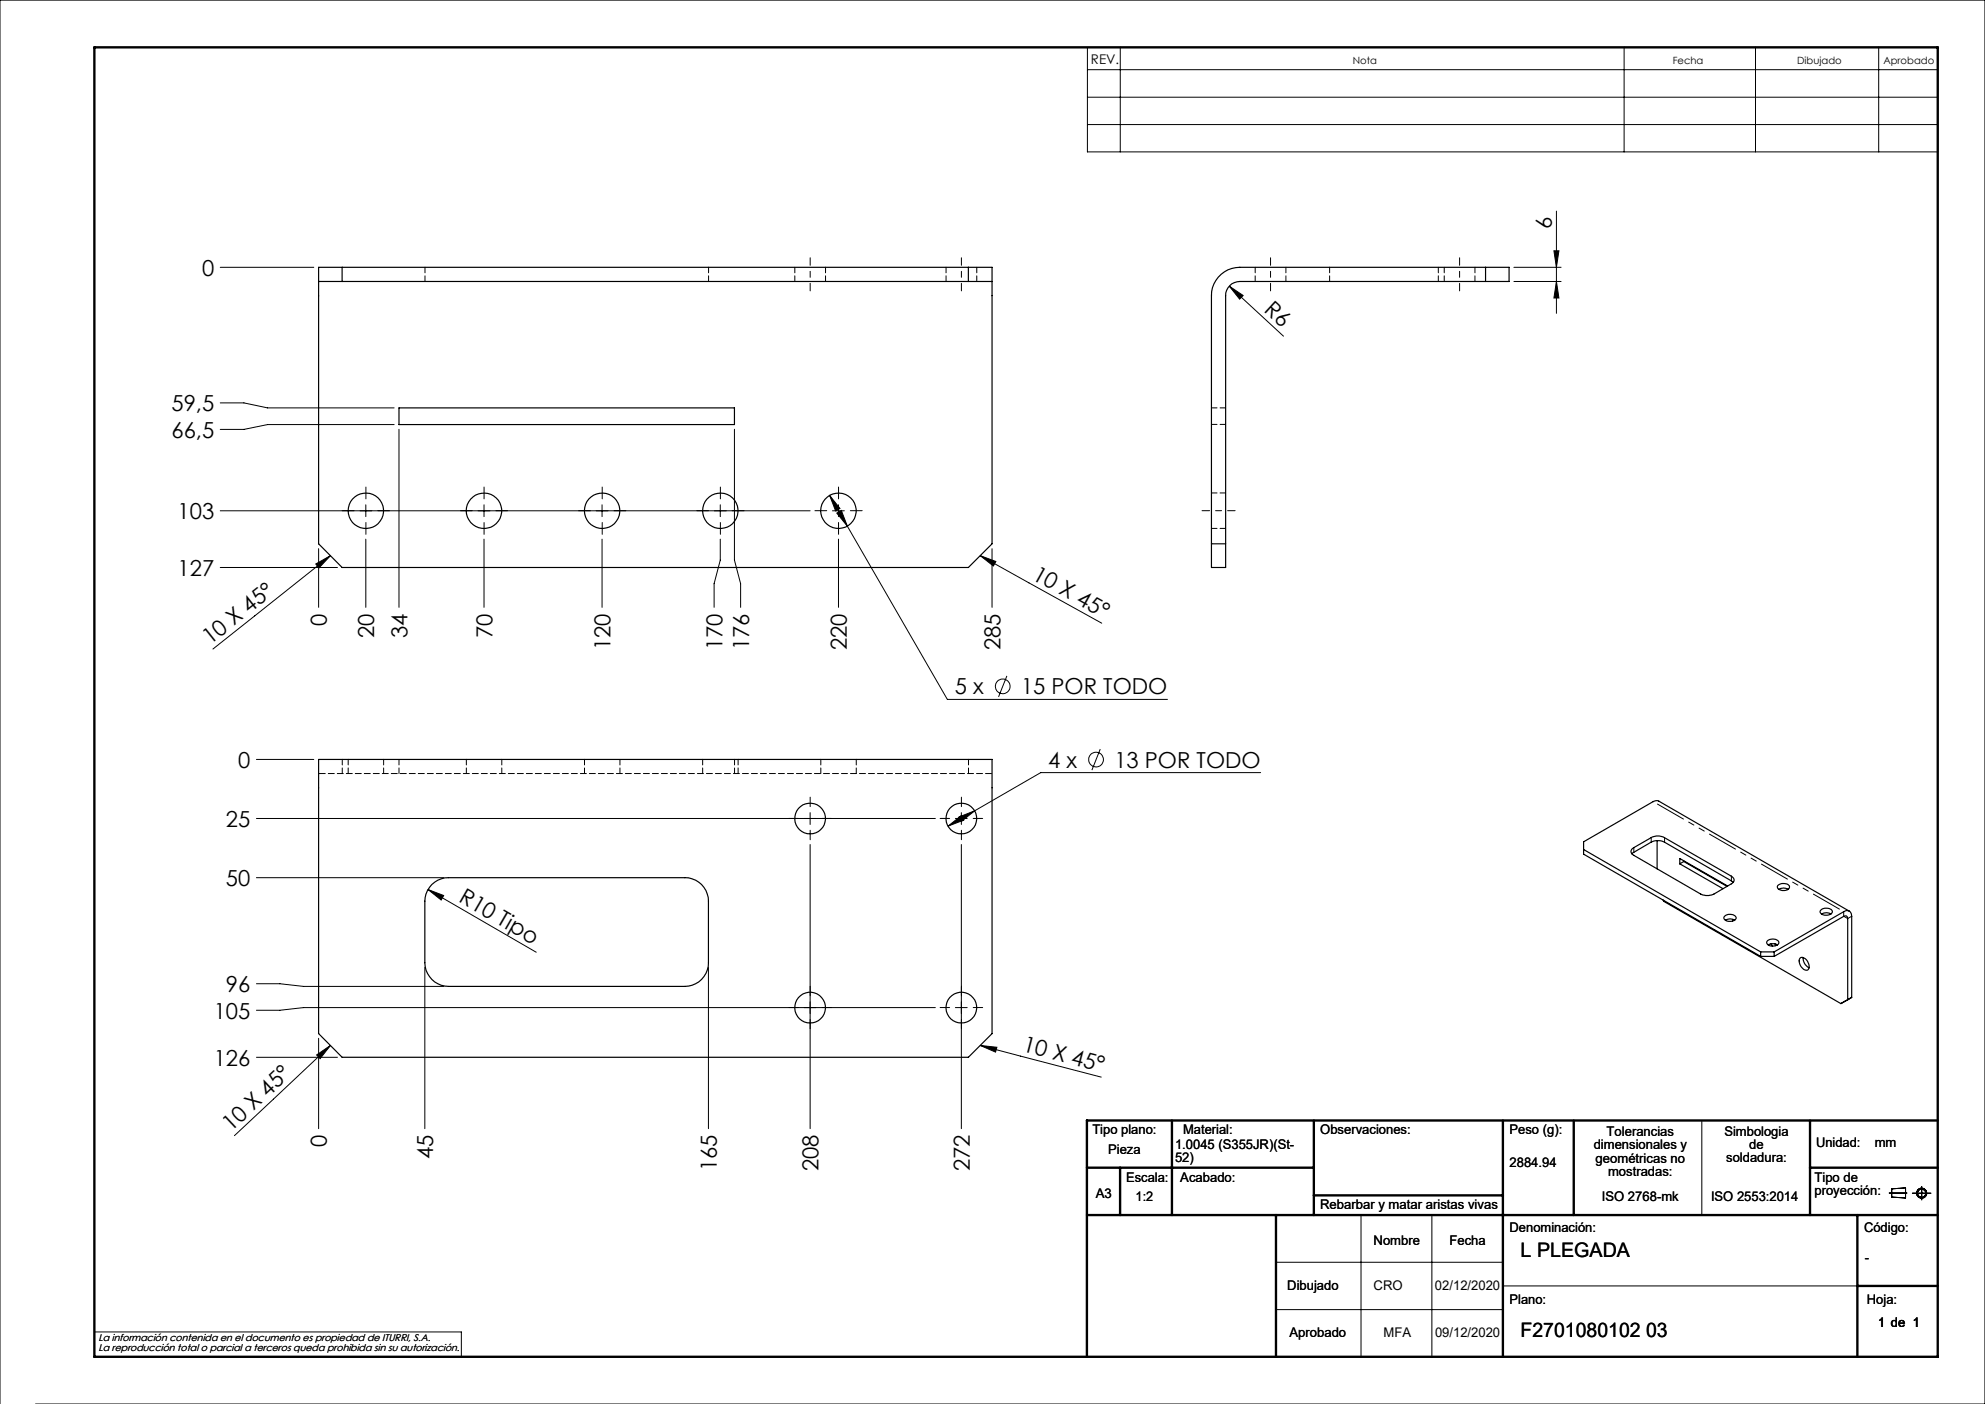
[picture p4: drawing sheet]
<svg xmlns="http://www.w3.org/2000/svg" width="420mm" height="297mm" viewBox="0 0 420 297" stroke-linecap="round" stroke-linejoin="round" font-family="sans-serif">
<g fill="none" stroke="#000" stroke-width=".21">
<path d="M230.1 10h179.9v22.1h-179.9zM230.1 14.7h179.9M237 10v22.1M343.6 10v22.1M371.4 10v22.1M397.5 10v22.1M230.1 20.6h179.9M230.1 26.3h179.9M46.6 56.5h19.8M320.3 56.5h10M320.3 59.5h10M328.8 53.1h1l-.5 3.4z"/>
<path d="M329.3 59.5l.5 3.5h-1zM329.3 44.7v21.6M260.1 60.5l2.9 2-.7 .8zM260.1 60.5l11.5 10.6M46.6 85.2h5l5 1.1h26.8M83.4 89.8h-26.8l-5 1h-5M84.4 90.8v37.7M155.4 90.8v27.7l1.3 5v5M46.6 108.1h124.8M66.8 119.3l3.1-1.8-2.4 2.7zM67.4 116.1v12.4M69.9 117.5l-24.9 19.8"/>
<path d="M77.4 106.8v2.5M77.4 114v14.5M102.4 106.8v2.5M102.4 114v14.5M127.4 106.8v2.5M127.4 114v14.5M152.4 106.8v2.5M152.4 114v4.5l-1.3 5v5M175.5 104.8l2.2 2.8-.9 .5zM175.5 104.8l24.9 43.2h46.6M176.1 108.1h2.5M177.1 108.5l.9-.5 1.3 3.3z"/>
<path d="M177.4 106.8v2.5M177.4 114v14.5M207.4 117.5l3.3 1.3-.5 .9zM207.4 117.5l25.7 14.3M209.9 116.1v12.4M46.6 120h24.8M213 143l-1.7 4.4M232.8 158.5l-1.8 4.4M54.3 173.1h143.6M54.3 160.7h12.1M171.4 171.9v2.5M171.4 178.6v60.2"/>
<path d="M200.6 174.8l2.7-2.2 .6 .9zM202.1 173.1h2.5M202.9 172.8l3.3-1.3-2.8 2.2zM203.4 178.6v60.2M203.4 171.9v2.5M206.2 171.5l-5.6 3.3M266.7 163.4h-46.5l-14 8.1M54.3 185.7h39.6M90.6 188.2l3.3 1.2-.6 1zM90.6 188.2l22.9 13.2M54.3 208.1h4.9l5 .6h29.7M67.4 219.6v19.2"/>
<path d="M89.9 204.6v34.2M149.9 204.6v34.2M197.9 213.1h-133.7l-5 .6h-4.9M202.1 213.1h2.5M54.3 223.7h17.1M67 223.2l2.9-2-2.2 2.7zM69.9 221.2l-20.3 19M207.4 221.2l3.5 .3-.3 1.1zM207.4 221.2l25.6 6.7M360.1 237v20M288 257v30M303 257v30"/>
<path d="M399.7 252.4h3.8M400.3 251.5l2.9-.2v2.1l-2.9-.2zM404.6 252.4h4M406.6 251v2.8M270 267h48M270 277h48M318 272h75M0 297v-297h420v297h-412.5M20 281.8h77.6v5.2"/>
<circle cx="212.2" cy="145.2" r="1.55"/>
<circle cx="231.9" cy="160.7" r="1.55"/>
<circle cx="406.6" cy="252.4" r=".86"/>
<circle cx="406.6" cy="252.4" r="1.07"/>
</g>
<g fill="none" stroke="#000" stroke-width=".5">
<path d="M20 10h390v277h-390zM248 237v20M278 237v20M318 237v50M333 237v20M383 237v20M410 237h-180v50M230 257h180M230 247h48M237 247v10M270 257v30M278 252.9h40"/>
<path d="M383 247h27M393 257v30M393 272h17"/>
</g>
<path d="M171.4 54.5v7M268.8 54.5v7M203.4 61.5v-7M308.8 61.5v-7M254.3 108h7" fill="none" stroke="#000" stroke-width=".21" stroke-dasharray="15.2 1.3 1.3 1.3" stroke-dashoffset="13.6"/>
<g fill="none" stroke="#000" stroke-width=".21" stroke-dasharray="15.2 1.3 1.3 1.3">
<path d="M74.9 108h-2.5M77.4 105.5v-2.5M77.4 110.5v2.5M79.9 108h2.5M99.9 108h-2.5M102.4 105.5v-2.5M102.4 110.5v2.5M104.9 108h2.5M124.9 108h-2.5M127.4 105.5v-2.5M127.4 110.5v2.5M129.9 108h2.5"/>
<path d="M149.9 108h-2.5M152.4 105.5v-2.5M152.4 110.5v2.5M154.9 108h2.5M174.9 108h-2.5M177.4 105.5v-2.5M177.4 110.5v2.5M179.9 108h2.5M168.9 173.1h-2M171.4 170.6v-2M171.4 175.6v2M173.9 173.1h2"/>
<path d="M200.9 173.1h-2M203.4 170.6v-2M203.4 175.6v2M205.9 173.1h2M168.9 213.1h-2M171.4 210.6v-2M171.4 215.6v2M173.9 213.1h2M200.9 213.1h-2M203.4 210.6v-2M203.4 215.6v2M205.9 213.1h2"/>
</g>
<g fill="#000">
<path d="M260.1 60.5l2.9 2-.7 .8zM66.8 119.3l3.1-1.8-2.4 2.7zM207.4 117.5l3.3 1.3-.5 .9zM90.6 188.2l3.3 1.2-.6 1zM67 223.2l2.9-2-2.2 2.7zM207.4 221.2l3.5 .3-.3 1.1z"/>
<path d="M329.3 59.5l.5 3.5h-1zM328.8 53.1h1l-.5 3.4z"/>
<path d="M175.5 104.8l1.3 3.3 .9-.5zM177.1 108.5l2.2 2.8-1.3-3.3zM200.6 174.8l3.3-1.3-.6-.9zM202.9 172.8l.5 .9 2.8-2.2z"/>
</g>
<g fill="none" stroke="#000" stroke-width=".25">
<path d="M67.4 59.5v55.5l5 5h132.5l5-5v-55.5M67.4 59.5h142.5M67.4 59.5v-3h142.5v3M72.4 56.5v3M204.9 56.5v3M257.8 58.6a5.9 5.9 0 0 1 4.5-2.1h57v3h-57a3 3 0 0 0-3 3v57.5h-3v-57.5a5.6 5.6 0 0 1 1.5-3.9zM314.3 56.5v3M84.4 86.3h71v3.5h-71zM256.3 115h3M67.4 160.7h142.5v57.9l-5 5.1h-132.5l-5-5.1zM335.1 179.7l37.4 21.7M345.3 179.6l4.1-2.4a3 3 0 0 1 2.8 0l14.1 8.1a.85 .85 0 0 1 .6 .9 .85 .85 0 0 1-.6 .8l-3.6 2.1a3.3 3.3 0 0 1-2.9 0l-14.1-8.2a.84 .84 0 0 1-.4-1.3z"/>
<path d="M350.6 177.8v6M91.4 187.1a5 5 0 0 1 3.5-1.4h50a4.9 4.9 0 0 1 5 4.9v13.1a5 5 0 0 1-5 5h-50a5.1 5.1 0 0 1-5-5v-13.1a5 5 0 0 1 1.5-3.5zM345.3 180.6l4.1-2.5a3.3 3.3 0 0 1 2.8 0l14.5 8.6M351.9 190.4l.1 .3 37.5 21.6 1.4-.8M355.4 182.7v-1.1l10.1 5.8M355.4 182.7l9.2 5.3M356.3 182.2l-.9 .5M356.3 182.2l9.1 5.3M356.3 182.1v.1M364.8 193.9a1.7 1.7 0 0 1 2.5 .2 1.44 1.44 0 0 1-2.2 .6l-.3-.4zM365.1 194.7a1.87 1.87 0 0 1 1.9 0M366.7 194.5l-.1 .3"/>
<path d="M374 199a1.68 1.68 0 0 1 2.4 .3 1.41 1.41 0 0 1-2.2 .6l-.4-.5zM374.1 199.9a2.1 2.1 0 0 1 2 0M374.7 199.7l.3 .4M375.6 199.7l.1 .4M376.2 187.3a1.71 1.71 0 0 1 2.4 .2 1.39 1.39 0 0 1-2.2 .7l-.3-.6zM376.4 188.1a1.87 1.87 0 0 1 2 0M385.3 192.5a1.71 1.71 0 0 1 2.4 .3 1.44 1.44 0 0 1-2.2 .6l-.4-.5zM385.4 193.4a1.87 1.87 0 0 1 2 0M391.3 192.8l-40.6-23.4-.9 .2-14.7 8.5v2.6l37.4 21.6M372.5 202.3h2.9M372.5 201.4v.9M372.5 201.4h2.9"/>
<path d="M375.4 201.4l14.7-8.5a1.03 1.03 0 0 1 1.2-.2 1.03 1.03 0 0 1 .5 1.1v17.2M375.4 202.3l14.7-8.5a.51 .51 0 0 1 .6 0 .51 .51 0 0 1 .2 .5v17.2M375.4 201.4v.9M380.8 202.7a1.18 1.18 0 0 1 1.8 1 .93 .93 0 0 1-.4 1.5 1.97 1.97 0 0 1-1.4-2.5zM381.5 202.6a2.23 2.23 0 0 0 1.3 2.1M391.8 211l-.9 .5M391.8 211l-1.4 .8"/>
<circle cx="77.4" cy="108.1" r="3.8"/>
<circle cx="102.4" cy="108" r="3.8"/>
<circle cx="127.4" cy="108.1" r="3.8"/>
<circle cx="152.4" cy="108.1" r="3.8"/>
<circle cx="177.4" cy="108" r="3.8"/>
<circle cx="171.4" cy="173.1" r="3.2"/>
<circle cx="203.4" cy="173.1" r="3.3"/>
<circle cx="171.4" cy="213.1" r="3.2"/>
<circle cx="203.4" cy="213.1" r="3.3"/>
</g>
<g fill="none" stroke="#000" stroke-width=".21" stroke-dasharray="1.3 .6" stroke-dashoffset=".1">
<path d="M89.9 56.5v3M149.9 59.5v-3M168.2 56.5v3M174.7 59.5v-3M200.2 56.5v3M206.7 59.5v-3M265.6 56.5v3M272.1 59.5v-3M281.3 56.5v3M304.3 59.5v-3M305.6 56.5v3M312.1 59.5v-3"/>
<path d="M259.3 89.8h-3M259.3 86.3h-3M256.3 111.8h3M259.3 104.3h-3M72.4 163.6v-3M73.7 160.6v3M81.2 163.6v-3M84.4 163.6v-3M98.7 160.6v3M106.2 163.6v-3M123.7 160.6v3M131.2 163.6v-3"/>
<path d="M148.7 160.6v3M155.4 163.6v-3M156.2 163.6v-3M173.7 160.6v3M181.2 163.6v-3M204.9 160.6v3"/>
</g>
<path d="M349.8 169.6l40.3 23.2" fill="none" stroke="#000" stroke-width=".21" stroke-dasharray="6.3 1.3 1.3 1.3 1.3 1.3" stroke-dashoffset="-1"/>
<path d="M345.7 179.3v1M349.4 178.1v-.9M352.2 177.2v.9M366.3 186.3v-1M390.1 193.8v-1M391 194.3l-.9-.5M391.8 193.8l-.8 .5" fill="none" stroke="#000" stroke-width=".21" stroke-dasharray="6.3 1.3 1.3 1.3 1.3 1.3"/>
<path d="M209.9 163.6h-142.5" fill="none" stroke="#000" stroke-width=".21" stroke-dasharray="1.3 .6" stroke-dashoffset="-.1"/>
<g font-size="4.7">
<text x="328.3" y="48.5" transform="rotate(-90 328.3 48.5)">6</text>
<text x="42.7" y="58.3">0</text>
<text x="267.3" y="65.8" transform="rotate(42 267.3 65.8)">R6</text>
<text x="36.3" y="87">59,5</text>
<text x="36.3" y="92.6">66,5</text>
<text x="37.6" y="109.8">103</text>
<text x="37.6" y="121.8">127</text>
<text x="218.2" y="122.4" transform="rotate(29 218.2 122.4)">10 X 45°</text>
<text x="44.4" y="136.5" transform="rotate(-38 44.4 136.5)">10 X 45°</text>
<text x="69.2" y="132.3" transform="rotate(-90 69.2 132.3)">0</text>
<text x="79.2" y="134.9" transform="rotate(-90 79.2 134.9)">20</text>
<text x="86.2" y="134.9" transform="rotate(-90 86.2 134.9)">34</text>
<text x="104.2" y="134.9" transform="rotate(-90 104.2 134.9)">70</text>
<text x="129.2" y="137.5" transform="rotate(-90 129.2 137.5)">120</text>
<text x="152.9" y="137.5" transform="rotate(-90 152.9 137.5)">170</text>
<text x="158.5" y="137.5" transform="rotate(-90 158.5 137.5)">176</text>
<text x="179.2" y="137.5" transform="rotate(-90 179.2 137.5)">220</text>
<text x="211.7" y="137.5" transform="rotate(-90 211.7 137.5)">285</text>
<text x="202.1" y="146.9">5 x</text>
<text x="216" y="146.9">15 POR TODO</text>
<text x="50.4" y="162.4">0</text>
<text x="221.8" y="162.4">4 x</text>
<text x="235.8" y="162.4">13 POR TODO</text>
<text x="47.8" y="174.9">25</text>
<text x="47.8" y="187.4">50</text>
<text x="96.9" y="190.7" transform="rotate(30 96.9 190.7)">R10 Tipo</text>
<text x="47.8" y="209.8">96</text>
<text x="45.2" y="215.5">105</text>
<text x="45.2" y="225.4">126</text>
<text x="216.2" y="222.4" transform="rotate(15 216.2 222.4)">10 X 45°</text>
<text x="48.9" y="239.5" transform="rotate(-43 48.9 239.5)">10 X 45°</text>
<text x="69.2" y="242.6" transform="rotate(-90 69.2 242.6)">0</text>
<text x="91.7" y="245.2" transform="rotate(-90 91.7 245.2)">45</text>
<text x="151.7" y="247.8" transform="rotate(-90 151.7 247.8)">165</text>
<text x="173.2" y="247.8" transform="rotate(-90 173.2 247.8)">208</text>
<text x="205.2" y="247.8" transform="rotate(-90 205.2 247.8)">272</text>
</g>
<g font-size="4.2">
<text x="321.7" y="265.9">L PLEGADA</text>
<text x="321.7" y="282.8">F2701080102 03</text>
</g>
<g font-size="2.8">
<text x="230.8" y="13.6">REV.</text>
<text x="231.1" y="239.9">Tipo plano:</text>
<text x="250.3" y="239.9">Material:</text>
<text x="279.3" y="239.9">Observaciones:</text>
<text x="319.4" y="239.9">Peso (g):</text>
<text x="234.5" y="244.1">Pieza</text>
<text x="248.6" y="243">1.0045 (S355JR)(St-</text>
<text x="248.6" y="245.8">52)</text>
<text x="337.2" y="243.1">dimensionales y</text>
<text x="337.6" y="246">geométricas no</text>
<text x="339.9" y="240.3">Tolerancias</text>
<text x="364.9" y="240.2">Simbologia</text>
<text x="365.3" y="245.9">soldadura:</text>
<text x="370.1" y="243">de</text>
<text x="384.2" y="242.7">Unidad:</text>
<text x="396.7" y="242.7">mm</text>
<text x="238.3" y="250">Escala:</text>
<text x="249.7" y="250">Acabado:</text>
<text x="319.4" y="246.9">2884.94</text>
<text x="340.2" y="248.8">mostradas:</text>
<text x="383.9" y="250">Tipo de</text>
<text x="231.9" y="253.4">A3</text>
<text x="240.3" y="254">1:2</text>
<text x="279.3" y="255.7">Rebarbar y matar aristas vivas</text>
<text x="338.9" y="254">ISO 2768-mk</text>
<text x="362" y="254">ISO 2553:2014</text>
<text x="383.9" y="252.8">proyección:</text>
<text x="290.6" y="263.3">Nombre</text>
<text x="306.7" y="263.3">Fecha</text>
<text x="319.4" y="260.6">Denominación:</text>
<text x="394.4" y="260.6">Código:</text>
<text x="394.6" y="266.9">-</text>
<text x="272.4" y="273">Dibujado</text>
<text x="290.6" y="273">CRO</text>
<text x="303.6" y="273">02/12/2020</text>
<text x="319.4" y="275.8">Plano:</text>
<text x="395" y="275.8">Hoja:</text>
<text x="397.4" y="280.6">1 de 1</text>
<text x="272.8" y="282.8">Aprobado</text>
<text x="292.7" y="282.8">MFA</text>
<text x="303.6" y="282.8">09/12/2020</text>
</g>
<g font-size="2.1">
<text x="286.2" y="13.6">Nota</text>
<text x="353.9" y="13.6">Fecha</text>
<text x="380.3" y="13.6">Dibujado</text>
<text x="398.5" y="13.6">Aprobado</text>
<text x="20.8" y="283.7">La información contenida en el documento es propiedad de ITURRI, S.A.</text>
<text x="20.8" y="285.7">La reproducción total o parcial a terceros queda prohibida sin su autorización.</text>
</g>
</svg>
